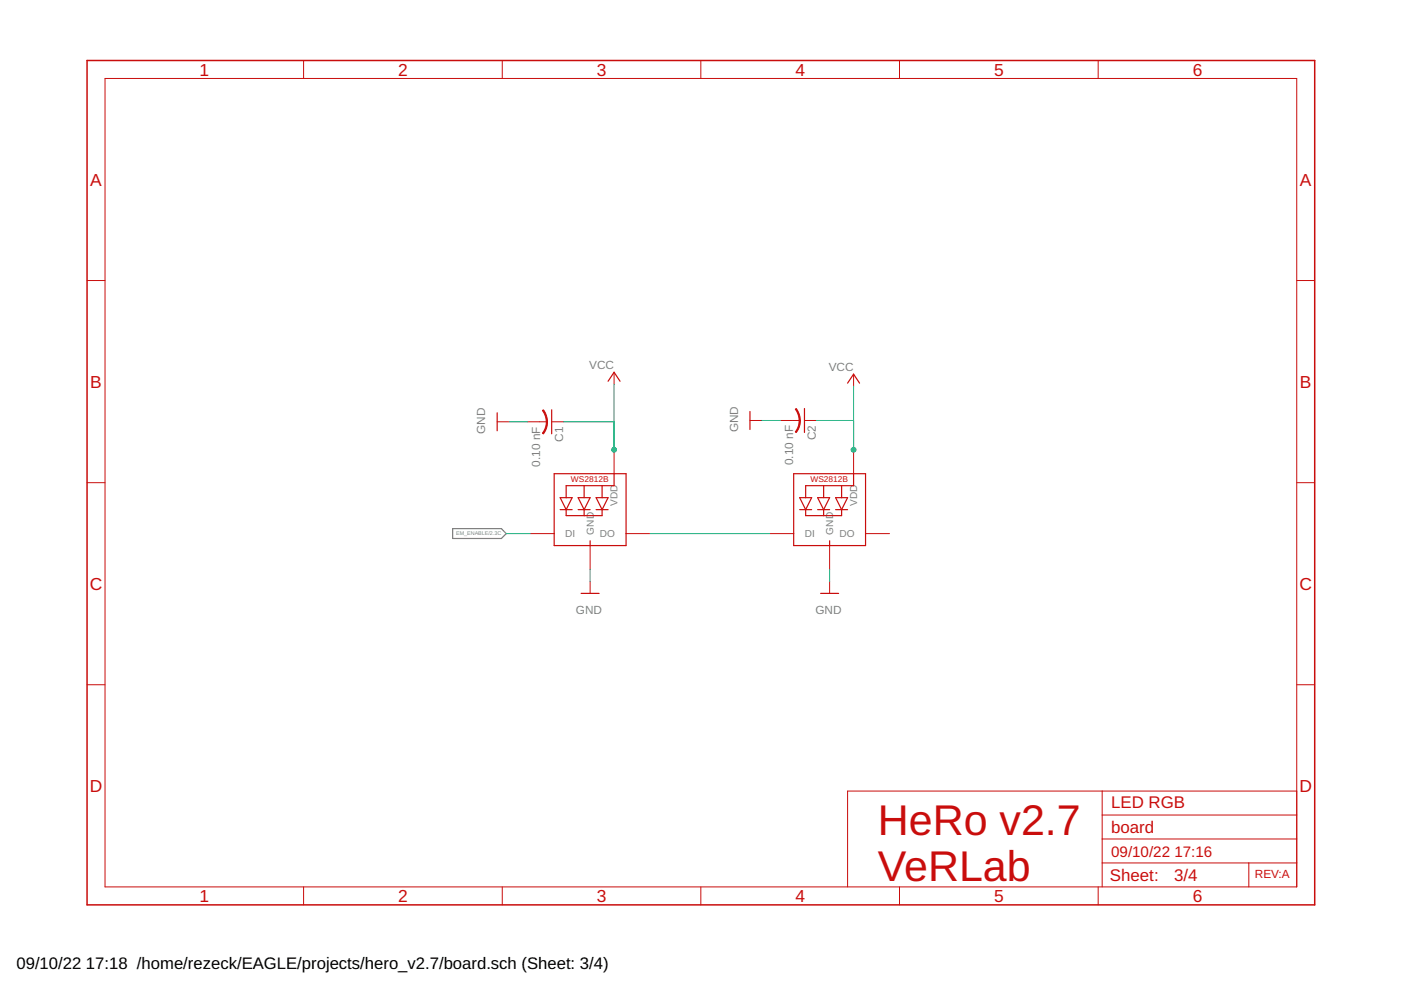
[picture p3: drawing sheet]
<svg xmlns="http://www.w3.org/2000/svg" width="297mm" height="210mm" viewBox="0 0 297 210" stroke-linecap="round" stroke-linejoin="round" font-family="sans-serif">
<path d="M96 112.1h10.3l1 1-1 1.1h-10.3z" fill="none" stroke="#808080" stroke-width=".25"/>
<g fill="none" stroke="#c90d0c" stroke-width=".21">
<path d="M22.3 16.6h252.6v171.4h-252.6zM64.4 12.8v3.8M106.5 12.8v3.8M148.6 12.8v3.8M190.7 12.8v3.8M232.8 12.8v3.8M18.5 59.5h3.8M274.9 59.5h3.8M130.2 78.9v2.6M181 79.3v2.6M105.4 89.4h2.5M111.9 89.4h4.1"/>
<path d="M117 89.4h2.5M130.2 95.4v5M159 89.2h2.5M165.5 89.2h4M170.6 89.2h2.5M181 95.4v5M18.5 102.3h3.8M112.4 113.1h5.1M125.1 115.7v5M132.7 113.1h5.1M163.2 113.1h5.1M175.9 115.7v5"/>
<path d="M183.5 113.1h5.1M274.9 102.3h3.8M125.1 123.3v2.5M175.9 123.3v2.5M18.5 145.2h3.8M274.9 145.2h3.8M233.7 167.7v20.3M233.7 177.9h41.2M233.7 172.8h41.2M274.9 167.7h-95.2v20.3M64.4 188v3.9M106.5 188v3.9"/>
<path d="M148.6 188v3.9M190.7 188v3.9M232.8 188v3.9M233.7 183h41.2M264.8 183v5"/>
</g>
<g fill="none" stroke="#c90d0c" stroke-width=".25">
<path d="M105.4 87.5v3.8M117 86.9v5.1M128.9 80.8l1.3-1.9 1.3 1.9M159 87.2v3.9M170.6 86.6v5.1M179.7 81.2l1.3-1.9 1.2 1.9M117.5 100.4h15.2v15.3h-15.2zM118.8 105.5h2.5l-1.3 2.6zM118.8 108.1h2.5M120 108.1v1.2h7.7v-1.2M122.6 105.5h2.5l-1.3 2.6zM122.6 108.1h2.5"/>
<path d="M123.8 103v2.5M123.8 108.1v1.2M125.1 114.7v1M126.4 105.5h2.5l-1.2 2.6zM126.4 108.1h2.5M127.7 103v2.5M130.2 100.4v2.6h-10.2v2.5M168.3 100.4h15.2v15.3h-15.2zM169.5 105.5h2.6l-1.3 2.6zM169.5 108.1h2.6M170.8 108.1v1.2h7.6v-1.2M173.4 105.5h2.5l-1.3 2.6z"/>
<path d="M173.4 108.1h2.5M174.6 103v2.5M174.6 108.1v1.2M175.9 114.7v1M177.2 105.5h2.5l-1.3 2.6zM177.2 108.1h2.5M178.4 103v2.5M181 100.4v2.6h-10.2v2.5M123.2 125.8h3.8M174 125.8h3.8"/>
</g>
<g fill="#c90d0c" stroke="#c90d0c" stroke-width=".21">
<path d="M115.8 89.4h.3l-.1 .9-.3 1-.5 .7-.2-.2 .7-1.3z" fill-rule="evenodd"/>
<path d="M115 87l.2-.1 .5 .7 .4 1.8h-.3l-.1-1z" fill-rule="evenodd"/>
<path d="M169.4 89.2h.3l-.1 .8-.3 1-.5 .7-.2-.1 .7-1.4z" fill-rule="evenodd"/>
<path d="M168.6 86.8l.2-.2 .4 .7 .4 1 .1 .9h-.3l-.1-1.1z" fill-rule="evenodd"/>
</g>
<path d="M18.5 12.8h260.2v179.1h-260.2z" fill="none" stroke="#c90d0c" stroke-width=".32"/>
<path d="M107.9 89.4h4M119.5 89.4h10.7M130.2 81.5v13.9M161.5 89.2h4M173.1 89.2h7.9M181 81.9v13.5M107.3 113.1h5.1M137.8 113.1h25.4M125.1 120.7v2.6M175.9 120.7v2.6" fill="none" stroke="#0dab76" stroke-width=".21"/>
<g fill="#0dab76" stroke="#0dab76" stroke-width=".21">
<circle cx="181" cy="95.4" r=".51"/>
<circle cx="130.2" cy="95.4" r=".51"/>
</g>
<g font-size="9.1" fill="#c90d0c">
<text x="186.1" y="177.1">HeRo v2.7</text>
<text x="186.1" y="186.8">VeRLab</text>
</g>
<g font-size="3.7" fill="#c90d0c">
<text x="42.3" y="16">1</text>
<text x="84.4" y="16">2</text>
<text x="126.5" y="16">3</text>
<text x="168.6" y="16">4</text>
<text x="210.8" y="16">5</text>
<text x="252.9" y="16">6</text>
<text x="19.1" y="39.3">A</text>
<text x="275.6" y="39.3">A</text>
<text x="19.1" y="82.2">B</text>
<text x="275.6" y="82.2">B</text>
<text x="19" y="125.1">C</text>
<text x="275.5" y="125.1">C</text>
<text x="19" y="167.9">D</text>
<text x="275.5" y="167.9">D</text>
<text x="42.3" y="191.2">1</text>
<text x="84.4" y="191.2">2</text>
<text x="126.5" y="191.2">3</text>
<text x="168.6" y="191.2">4</text>
<text x="210.8" y="191.2">5</text>
<text x="252.9" y="191.2">6</text>
</g>
<g font-size="3.6" fill="#c90d0c">
<text x="235.6" y="171.3">LED RGB</text>
<text x="235.6" y="176.6">board</text>
<text x="235.3" y="186.9">Sheet:</text>
<text x="248.9" y="186.8">3/4</text>
</g>
<g font-size="3.5">
<text x="3.5" y="205.4">09/10/22</text>
<text x="18.2" y="205.4">17:18 /home/rezeck/EAGLE/projects/hero_v2.7/board.sch (Sheet: 3/4)</text>
</g>
<g font-size="3.2" fill="#c90d0c">
<text x="235.6" y="181.7">09/10/22</text>
<text x="249" y="181.7">17:16</text>
</g>
<g font-size="2.5" fill="#808080">
<text x="124.9" y="78.2">VCC</text>
<text x="175.7" y="78.6">VCC</text>
<text x="102.9" y="92" transform="rotate(-90 102.9 92)">GND</text>
<text x="119.4" y="93.6" transform="rotate(-90 119.4 93.6)">C1</text>
<text x="156.5" y="91.7" transform="rotate(-90 156.5 91.7)">GND</text>
<text x="173" y="93.4" transform="rotate(-90 173 93.4)">C2</text>
<text x="114.5" y="98.9" transform="rotate(-90 114.5 98.9)">0.10 nF</text>
<text x="168.2" y="98.6" transform="rotate(-90 168.2 98.6)">0.10 nF</text>
<text x="122.1" y="130.1">GND</text>
<text x="172.9" y="130.1">GND</text>
</g>
<text font-size="2.5" fill="#c90d0c" x="266.1" y="186.3">REV:A</text>
<g font-size="2.1" fill="#808080">
<text x="131" y="107.3" transform="rotate(-90 131 107.3)">VDD</text>
<text x="181.7" y="107.3" transform="rotate(-90 181.7 107.3)">VDD</text>
<text x="119.8" y="113.9">DI</text>
<text x="125.9" y="113.3" transform="rotate(-90 125.9 113.3)">GND</text>
<text x="127.2" y="113.9">DO</text>
<text x="170.6" y="113.9">DI</text>
<text x="176.7" y="113.3" transform="rotate(-90 176.7 113.3)">GND</text>
<text x="178" y="113.9">DO</text>
</g>
<g font-size="1.8" fill="#c90d0c">
<text x="121" y="102.2">WS2812B</text>
<text x="171.8" y="102.2">WS2812B</text>
</g>
<text font-size="1.1" fill="#808080" x="96.7" y="113.5">EM_ENABLE/2.3C</text>
</svg>
